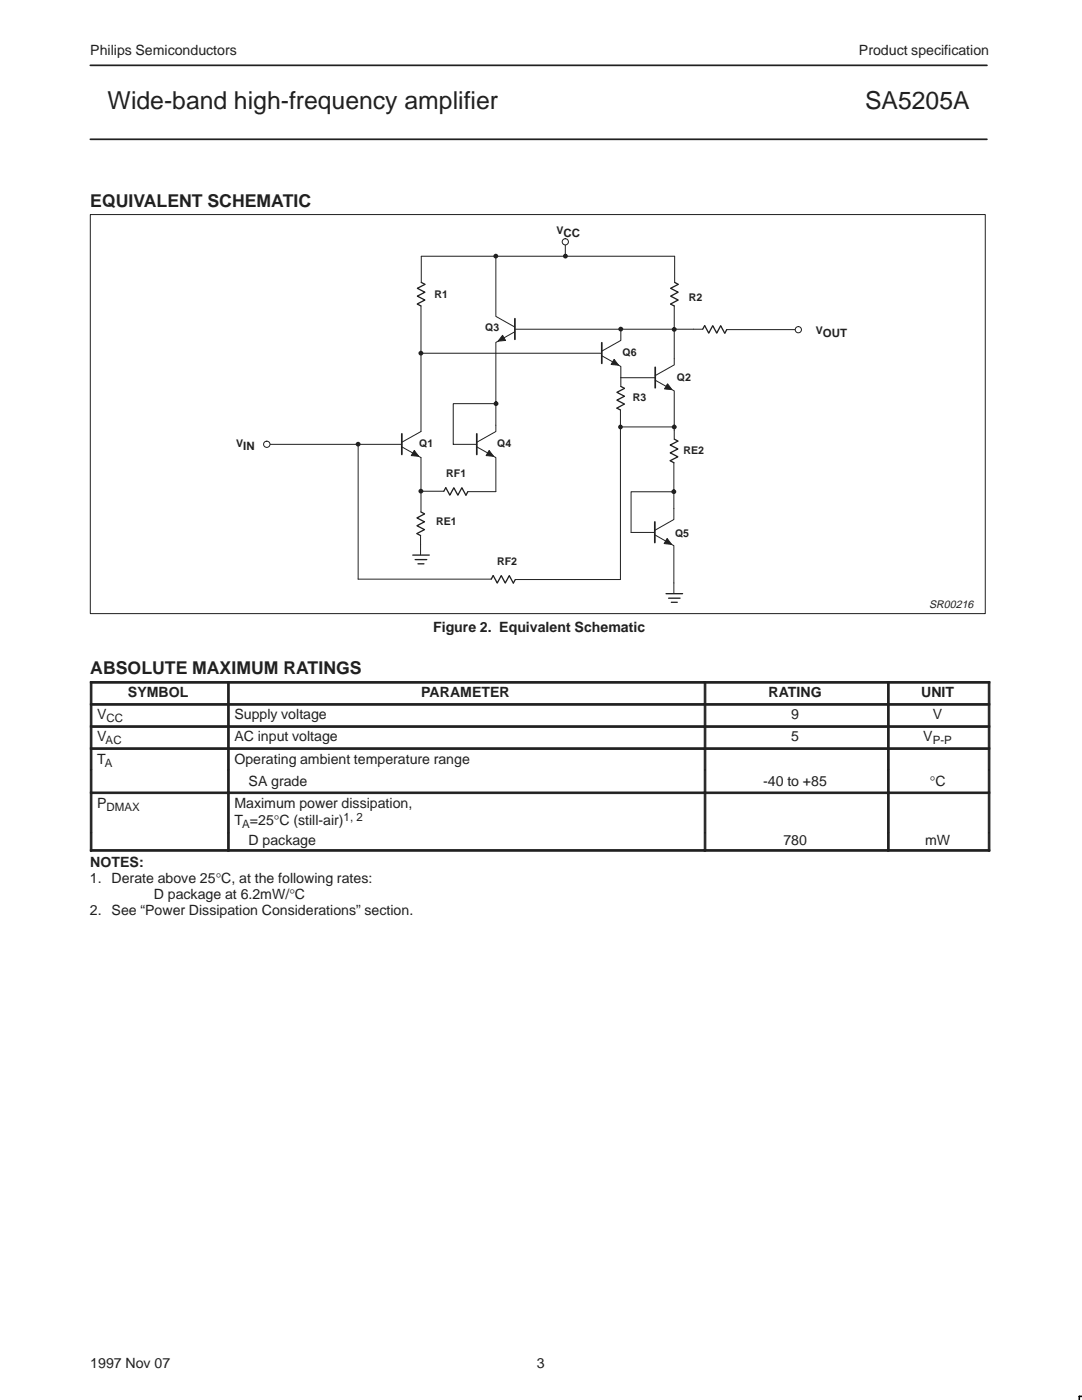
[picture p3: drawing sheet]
<svg xmlns="http://www.w3.org/2000/svg" width="216mm" height="279mm" viewBox="0 0 216 279" stroke-linecap="round" stroke-linejoin="round" font-family="sans-serif">
<path d="M18 13h178.9M18 27.8h178.9M102.7 63.6v4.1M120.1 68.4v4.1M130.7 73.3v4.1M80.2 86.6v4.1M95.1 86.6v4.1M130.7 104.2v4.1" fill="none" stroke="#231f20" stroke-width=".34"/>
<g fill="none" stroke="#231f20" stroke-width=".2">
<path d="M18 42.8h178.6v79.7h-178.6zM84.1 56.4v-5.3h50.5v5.3M98.9 51.1v12l3.8 2.2M84 61.1v25l-3.8 2.2M84 70.5h36M102.7 66.2l-3.8 2.1v17.8l-3.8 2.2M102.8 65.7h37.4M120.1 71l3.8 2.1v2.3M123.9 65.7v2.2l-3.8 2.2M123.9 75.4h6.8M123.9 75.4v1.7M130.7 75.9l3.8 2.1v9.6"/>
<path d="M134.5 61.1v11.7l-3.8 2.2M145 65.8h13.7M53.9 88.7h26.3M71.5 88.7v26.9h26.5M80.2 89.2l3.8 2.1v10.9M84 98h4.6M95.1 89.2l3.8 2.1v6.8h-5.5M99 80.6h-8.6v8.1h4.7M123.8 81.8v33.9h-21M134.5 92.3v11.4l-3.8 2.1M134.5 98.1h-8.6v8.2h4.7M83.9 106.9v3.8"/>
<path d="M130.7 106.7l3.8 2.2v9.5"/>
</g>
<g fill="none" stroke="#231f20" stroke-width=".26">
<path d="M84.1 56.4l.7 .3M84.8 56.8l-1.5 .7 1.5 .8-1.5 .8 1.5 .8-1.5 .8M134.6 56.4l.7 .3M135.3 56.8l-1.5 .7 1.5 .8-1.5 .8 1.5 .8-1.5 .8M83.3 60.7l.7 .4M123.9 77.1l.7 .4-1.5 .8 1.5 .8-1.5 .8 1.5 .7-1.5 .8 .7 .4M133.8 60.7l.7 .4M140.2 65.7l.4-.7 .8 1.5 .8-1.5 .8 1.5 .8-1.5 .8 1.5 .4-.7M88.6 98l.4-.7 .8 1.5 .8-1.5 .8 1.5 .8-1.5 .8 1.5 .4-.7M134.5 87.6l.8 .4M135.3 88l-1.6 .8 1.6 .8-1.6 .8 1.6 .8-1.6 .7 .8 .4M82.4 110.8h3.3"/>
<path d="M82.8 111.7h2.4M83.4 112.5h1.2M84 102.2l.7 .4-1.5 .8 1.5 .7-1.5 .8 1.5 .8-1.5 .8 .7 .4M98 115.6l.4-.7 .8 1.5 .8-1.5 .8 1.5 .8-1.5 .8 1.5M102.8 115.7l-.4 .7M132.9 118.5h3.3M133.4 119.4h2.3M134 120.2h1.1"/>
</g>
<g fill="#231f20" stroke="#231f20" stroke-width=".2">
<path d="M100.3 66.9l.6 1-1.5 .2z"/>
<path d="M133.2 76.6l.9 1.2-1.5-.2z"/>
<path d="M122.5 71.7l.9 1.2-1.5-.2z"/>
<path d="M133.1 107.5l.9 1.1-1.5-.1z"/>
<path d="M97.6 89.9l.9 1.2-1.5-.2z"/>
<path d="M82.7 89.9l.8 1.2-1.4-.2z"/>
</g>
<circle cx="159.3" cy="65.8" r=".62" fill="#fff"/>
<circle cx="159.3" cy="65.8" r=".62" fill="none" stroke="#231f20" stroke-width=".2"/>
<circle cx="53.2" cy="88.7" r=".63" fill="#fff"/>
<g fill="none" stroke="#231f20" stroke-width=".2">
<path d="M112.8 48.5v2.6M123.8 85.2h10.7"/>
<circle cx="53.2" cy="88.7" r=".63"/>
</g>
<g fill="#231f20" stroke="#231f20" stroke-width=".34">
<circle cx="98.9" cy="51.1" r=".31"/>
<circle cx="112.8" cy="51.1" r=".31"/>
<circle cx="134.5" cy="65.8" r=".31"/>
<circle cx="123.9" cy="65.7" r=".31"/>
<circle cx="84" cy="70.5" r=".31"/>
<circle cx="99" cy="80.6" r=".31"/>
<circle cx="84" cy="98" r=".31"/>
<circle cx="71.5" cy="88.7" r=".31"/>
<circle cx="134.5" cy="98.1" r=".31"/>
<circle cx="134.5" cy="85.2" r=".31"/>
<circle cx="123.8" cy="85.2" r=".3"/>
</g>
<circle cx="112.8" cy="48.3" r=".62" fill="#fff"/>
<circle cx="112.8" cy="48.3" r=".62" fill="none" stroke="#231f20" stroke-width=".2"/>
<g fill="#231f20" stroke="#231f20" stroke-width=".2">
<path d="M18 136h.3v4.4h-.3z" fill-rule="evenodd"/>
<path d="M18 136h27.4v.3h-27.4z" fill-rule="evenodd"/>
<path d="M45.4 136h.3v4.4h-.3z" fill-rule="evenodd"/>
<path d="M45.4 136h95.1v.3h-95.1z" fill-rule="evenodd"/>
<path d="M140.5 136h.3v4.4h-.3z" fill-rule="evenodd"/>
<path d="M140.5 136h36.6v.3h-36.6z" fill-rule="evenodd"/>
<path d="M177.1 136h.3v4.4h-.3z" fill-rule="evenodd"/>
<path d="M197.2 136h.3v4.4h-.3z" fill-rule="evenodd"/>
<path d="M177.1 136h20.4v.3h-20.4z" fill-rule="evenodd"/>
<path d="M18 140.4h.3v4.4h-.3z" fill-rule="evenodd"/>
<path d="M18 140.4h27.4v.3h-27.4z" fill-rule="evenodd"/>
<path d="M45.4 140.4h.3v4.4h-.3z" fill-rule="evenodd"/>
<path d="M45.4 140.4h95.1v.3h-95.1z" fill-rule="evenodd"/>
<path d="M140.5 140.4h.3v4.4h-.3z" fill-rule="evenodd"/>
<path d="M140.5 140.4h36.6v.3h-36.6z" fill-rule="evenodd"/>
<path d="M177.1 140.4h.3v4.4h-.3z" fill-rule="evenodd"/>
<path d="M197.2 140.4h.3v4.4h-.3z" fill-rule="evenodd"/>
<path d="M177.1 140.4h20.4v.3h-20.4z" fill-rule="evenodd"/>
<path d="M18 144.8h.3v4.4h-.3z" fill-rule="evenodd"/>
<path d="M18 144.8h27.4v.4h-27.4z" fill-rule="evenodd"/>
<path d="M45.4 144.8h.3v4.4h-.3z" fill-rule="evenodd"/>
<path d="M45.4 144.8h95.1v.4h-95.1z" fill-rule="evenodd"/>
<path d="M140.5 144.8h.3v4.4h-.3z" fill-rule="evenodd"/>
<path d="M140.5 144.8h36.6v.4h-36.6z" fill-rule="evenodd"/>
<path d="M177.1 144.8h.3v4.4h-.3z" fill-rule="evenodd"/>
<path d="M197.2 144.8h.3v4.4h-.3z" fill-rule="evenodd"/>
<path d="M177.1 144.8h20.4v.4h-20.4z" fill-rule="evenodd"/>
<path d="M18 149.2h.3v4.4h-.3z" fill-rule="evenodd"/>
<path d="M18 149.2h27.4v.4h-27.4z" fill-rule="evenodd"/>
<path d="M45.4 149.2h.3v4.4h-.3z" fill-rule="evenodd"/>
<path d="M45.4 149.2h95.1v.4h-95.1z" fill-rule="evenodd"/>
<path d="M140.5 149.2h.3v4.4h-.3z" fill-rule="evenodd"/>
<path d="M140.5 149.2h36.6v.4h-36.6z" fill-rule="evenodd"/>
<path d="M177.1 149.2h.3v4.4h-.3z" fill-rule="evenodd"/>
<path d="M197.2 149.2h.3v4.4h-.3z" fill-rule="evenodd"/>
<path d="M177.1 149.2h20.4v.4h-20.4z" fill-rule="evenodd"/>
<path d="M18 153.6h.3v4.4h-.3z" fill-rule="evenodd"/>
<path d="M45.4 153.6h.3v4.4h-.3z" fill-rule="evenodd"/>
<path d="M140.5 153.6h.3v4.4h-.3z" fill-rule="evenodd"/>
<path d="M177.1 153.6h.3v4.4h-.3z" fill-rule="evenodd"/>
<path d="M197.2 153.6h.3v4.4h-.3z" fill-rule="evenodd"/>
<path d="M18 158.1h.3v8.1h-.3z" fill-rule="evenodd"/>
<path d="M18 158.1h27.4v.3h-27.4z" fill-rule="evenodd"/>
<path d="M45.4 158.1h.3v8.1h-.3z" fill-rule="evenodd"/>
<path d="M45.4 158.1h95.1v.3h-95.1z" fill-rule="evenodd"/>
<path d="M140.5 158.1h.3v8.1h-.3z" fill-rule="evenodd"/>
<path d="M140.5 158.1h36.6v.3h-36.6z" fill-rule="evenodd"/>
<path d="M177.1 158.1h.3v8.1h-.3z" fill-rule="evenodd"/>
<path d="M197.2 158.1h.3v8.1h-.3z" fill-rule="evenodd"/>
<path d="M177.1 158.1h20.4v.3h-20.4z" fill-rule="evenodd"/>
<path d="M18 166.2h.3v3.7h-.3z" fill-rule="evenodd"/>
<path d="M18 169.6h27.4v.3h-27.4z" fill-rule="evenodd"/>
<path d="M45.4 166.2h.3v3.7h-.3z" fill-rule="evenodd"/>
<path d="M45.4 169.6h95.1v.3h-95.1z" fill-rule="evenodd"/>
<path d="M140.5 166.2h.3v3.7h-.3z" fill-rule="evenodd"/>
<path d="M140.5 169.6h36.6v.3h-36.6z" fill-rule="evenodd"/>
<path d="M177.1 166.2h.3v3.7h-.3z" fill-rule="evenodd"/>
<path d="M197.2 166.2h.3v3.7h-.3z" fill-rule="evenodd"/>
<path d="M177.1 169.6h20.4v.3h-20.4z" fill-rule="evenodd"/>
</g>
<path d="M215.9 278.7h-.5v.7" fill="none" stroke="#000" stroke-width=".32"/>
<g font-size="4.9" fill="#231f20">
<text x="21.5" y="21.8">Wide-band high-frequency amplifier</text>
<text x="172.6" y="21.8">SA5205A</text>
</g>
<g font-size="3.5" fill="#231f20">
<text x="18" y="41.2">EQUIVALENT SCHEMATIC</text>
<text x="18" y="134.4">ABSOLUTE MAXIMUM RATINGS</text>
</g>
<g font-size="2.8" fill="#231f20">
<text x="18" y="10.9">Philips Semiconductors</text>
<text x="171.4" y="10.9">Product specification</text>
<text x="86.4" y="126.2">Figure 2. Equivalent Schematic</text>
<text x="19.4" y="143.6">V</text>
<text x="25.5" y="139.2">SYMBOL</text>
<text x="46.8" y="143.6">Supply voltage</text>
<text x="84" y="139.2">PARAMETER</text>
<text x="153.3" y="139.2">RATING</text>
<text x="157.9" y="143.6">9</text>
<text x="183.8" y="139.2">UNIT</text>
<text x="186.2" y="143.6">V</text>
<text x="19.4" y="148">V</text>
<text x="46.8" y="148">AC input voltage</text>
<text x="157.9" y="148">5</text>
<text x="184.2" y="148">V</text>
<text x="19.4" y="152.4">T</text>
<text x="46.8" y="152.4">Operating ambient temperature range</text>
<text x="19.4" y="161.2">P</text>
<text x="46.8" y="161.2">Maximum power dissipation,</text>
<text x="49.6" y="156.8">SA grade</text>
<text x="152.3" y="156.8">-40 to +85</text>
<text x="185.5" y="156.8">°C</text>
<text x="46.8" y="164.7">T =25°C (still-air)</text>
<text x="18" y="173.1">NOTES:</text>
<text x="49.6" y="168.6">D package</text>
<text x="156.3" y="168.6">780</text>
<text x="184.6" y="168.6">mW</text>
<text x="17.9" y="176.2">1. Derate above 25°C, at the following rates:</text>
<text x="30.7" y="179.4">D package at 6.2mW/°C</text>
<text x="17.9" y="182.5">2. See “Power Dissipation Considerations” section.</text>
<text x="18" y="273">1997 Nov 07</text>
<text x="107.1" y="273">3</text>
</g>
<g font-size="2.3" fill="#231f20">
<text x="112.5" y="47.3">CC</text>
<text x="164.2" y="67.3">OUT</text>
<text x="48.5" y="89.8">IN</text>
<text x="21.1" y="148.6">AC</text>
<text x="21.3" y="144.2">CC</text>
<text x="186.1" y="148.6">P-P</text>
<text x="20.9" y="153">A</text>
<text x="21.3" y="161.8">DMAX</text>
<text x="48.3" y="165.3">A</text>
<text x="68.6" y="163.9">1, 2</text>
</g>
<text font-size="2.2" fill="#231f20" x="185.4" y="121.3">SR00216</text>
<g font-size="2.1" fill="#231f20">
<text x="111" y="46.7">V</text>
<text x="86.7" y="59.5">R1</text>
<text x="137.4" y="60.2">R2</text>
<text x="96.8" y="66.1">Q3</text>
<text x="124.2" y="71.1">Q6</text>
<text x="162.8" y="66.6">V</text>
<text x="135" y="76">Q2</text>
<text x="126.3" y="80">R3</text>
<text x="47.1" y="89.1">V</text>
<text x="83.6" y="89.3">Q1</text>
<text x="99.2" y="89.3">Q4</text>
<text x="89" y="95.2">RF1</text>
<text x="136.4" y="90.6">RE2</text>
<text x="87" y="104.8">RE1</text>
<text x="134.7" y="107.2">Q5</text>
<text x="99.2" y="112.8">RF2</text>
</g>
</svg>
